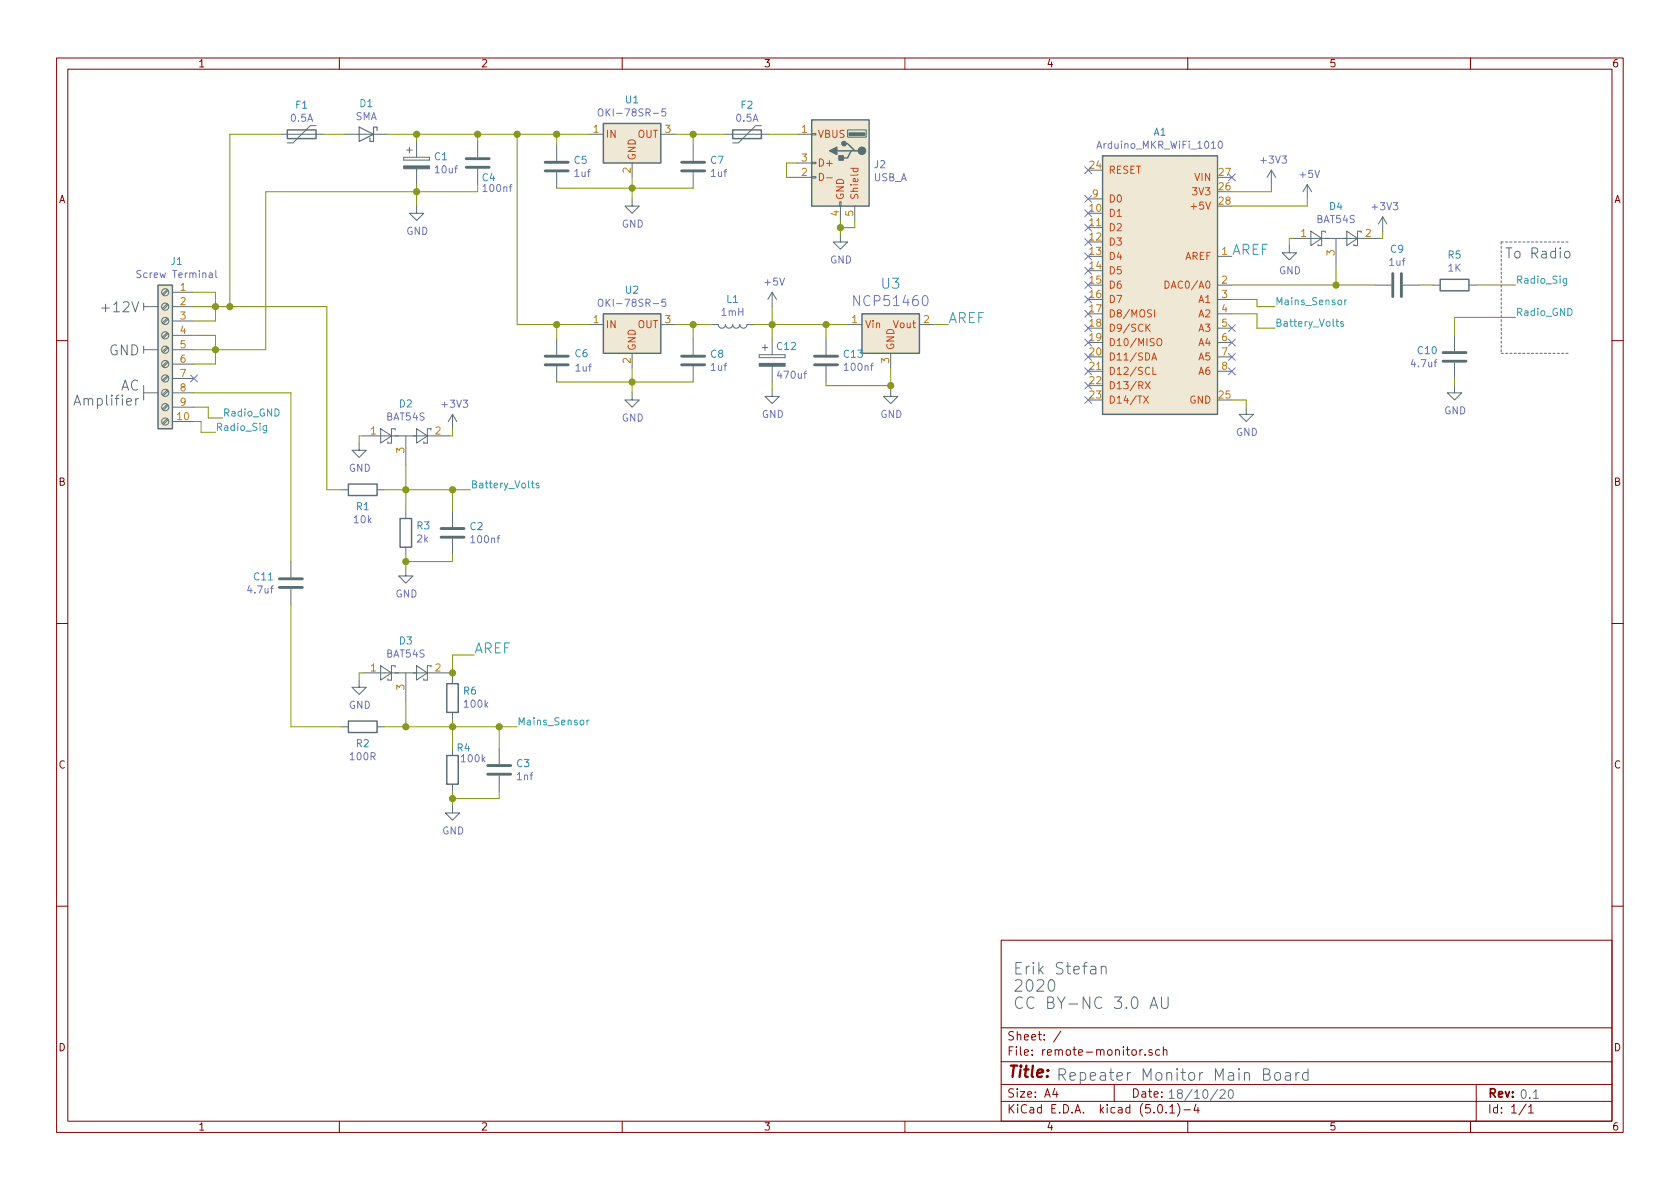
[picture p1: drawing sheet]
EESchema Schematic File Version 4
LIBS:remote-monitor-cache
EELAYER 26 0
EELAYER END
$Descr A4 11693 8268
encoding utf-8
Sheet 1 1
Title ""
Date ""
Rev ""
Comp ""
Comment1 ""
Comment2 ""
Comment3 ""
Comment4 ""
$EndDescr
$Comp
L Device:D_Schottky D1
U 1 1
P 2550 925
F 0 "D1" H 2550 1141 50  0000 C CNN
F 1 "SMA" H 2550 1050 50  0000 C CNN
F 2 "Diode_SMD:D_SMA" H 2550 925 50  0001 C CNN
F 3 "~" H 2550 925 50  0001 C CNN
	1    2550 925 
	-1   0    0    -1  
$EndComp
$Comp
L Device:R R1
U 1 1
P 2525 3400
F 0 "R1" V 2640 3400 50  0000 C CNN
F 1 "10k" V 2731 3400 50  0000 C CNN
F 2 "Resistor_SMD:R_1206_3216Metric" V 2455 3400 50  0001 C CNN
F 3 "~" H 2525 3400 50  0001 C CNN
	1    2525 3400
	0    1    1    0   
$EndComp
$Comp
L Device:CP C1
U 1 1
P 2900 1125
F 0 "C1" H 3018 1171 50  0000 L CNN
F 1 "10uf" H 3018 1080 50  0000 L CNN
F 2 "Capacitor_SMD:CP_Elec_5x4.5" H 2938 975 50  0001 C CNN
F 3 "~" H 2900 1125 50  0001 C CNN
	1    2900 1125
	1    0    0    -1  
$EndComp
$Comp
L power:GND #PWR05
U 1 1
P 2900 1425
F 0 "#PWR05" H 2900 1175 50  0001 C CNN
F 1 "GND" H 2905 1252 50  0000 C CNN
F 2 "" H 2900 1425 50  0001 C CNN
F 3 "" H 2900 1425 50  0001 C CNN
	1    2900 1425
	1    0    0    -1  
$EndComp
Wire Wire Line
	2900 1275 2900 1325
Wire Wire Line
	2700 925  2900 925 
Wire Wire Line
	2900 975  2900 925 
$Comp
L power:GND #PWR09
U 1 1
P 4400 2725
F 0 "#PWR09" H 4400 2475 50  0001 C CNN
F 1 "GND" H 4405 2552 50  0000 C CNN
F 2 "" H 4400 2725 50  0001 C CNN
F 3 "" H 4400 2725 50  0001 C CNN
	1    4400 2725
	1    0    0    -1  
$EndComp
Connection ~ 2825 3400
Wire Wire Line
	2825 3400 3150 3400
$Comp
L Device:R R3
U 1 1
P 2825 3700
F 0 "R3" H 2755 3654 50  0000 R CNN
F 1 "2k" H 2755 3745 50  0000 R CNN
F 2 "Resistor_SMD:R_1206_3216Metric" V 2755 3700 50  0001 C CNN
F 3 "~" H 2825 3700 50  0001 C CNN
	1    2825 3700
	-1   0    0    1   
$EndComp
Wire Wire Line
	2825 3400 2825 3550
Wire Wire Line
	2675 3400 2825 3400
$Comp
L power:GND #PWR03
U 1 1
P 2825 3950
F 0 "#PWR03" H 2825 3700 50  0001 C CNN
F 1 "GND" H 2830 3777 50  0000 C CNN
F 2 "" H 2825 3950 50  0001 C CNN
F 3 "" H 2825 3950 50  0001 C CNN
	1    2825 3950
	1    0    0    -1  
$EndComp
Wire Wire Line
	2825 3850 2825 3900
$Comp
L Device:C C2
U 1 1
P 3150 3700
F 0 "C2" H 3265 3746 50  0000 L CNN
F 1 "100nf" H 3265 3655 50  0000 L CNN
F 2 "Capacitor_SMD:C_1206_3216Metric" H 3188 3550 50  0001 C CNN
F 3 "~" H 3150 3700 50  0001 C CNN
	1    3150 3700
	1    0    0    -1  
$EndComp
Wire Wire Line
	3150 3400 3150 3550
Connection ~ 3150 3400
Wire Wire Line
	3150 3400 3275 3400
Wire Wire Line
	3150 3850 3150 3900
Wire Wire Line
	3150 3900 2825 3900
Connection ~ 2825 3900
Wire Wire Line
	2825 3900 2825 3950
Text Label 3275 3400 0    50   ~ 0
Battery_Volts
Text Label 3600 5050 0    50   ~ 0
Mains_Sensor
$Comp
L 1.remote-monitor:Arduino_MKR_WiFi_1010 A1
U 1 1
P 8075 1975
F 0 "A1" H 8075 3042 50  0000 C CNN
F 1 "Arduino_MKR_WiFi_1010" H 8075 2951 50  0000 C CNN
F 2 "remote-monitor:Arduino_MKR_1010" H 8075 1975 50  0001 C CNN
F 3 "" H 8075 1975 50  0001 C CNN
	1    8075 1975
	1    0    0    -1  
$EndComp
Text Label 8875 2125 0    50   ~ 0
Mains_Sensor
Text Label 8875 2275 0    50   ~ 0
Battery_Volts
Wire Wire Line
	8575 2075 8750 2075
Wire Wire Line
	8750 2075 8750 2125
Wire Wire Line
	8750 2125 8875 2125
Wire Wire Line
	8575 2175 8750 2175
Wire Wire Line
	8750 2175 8750 2275
Wire Wire Line
	8750 2275 8875 2275
$Comp
L power:GND #PWR012
U 1 1
P 8675 2825
F 0 "#PWR012" H 8675 2575 50  0001 C CNN
F 1 "GND" H 8680 2652 50  0000 C CNN
F 2 "" H 8675 2825 50  0001 C CNN
F 3 "" H 8675 2825 50  0001 C CNN
	1    8675 2825
	1    0    0    -1  
$EndComp
$Comp
L power:+5V #PWR015
U 1 1
P 9100 1375
F 0 "#PWR015" H 9100 1225 50  0001 C CNN
F 1 "+5V" H 9115 1548 50  0000 C CNN
F 2 "" H 9100 1375 50  0001 C CNN
F 3 "" H 9100 1375 50  0001 C CNN
	1    9100 1375
	1    0    0    -1  
$EndComp
Wire Wire Line
	9100 1425 9100 1375
Wire Wire Line
	8575 2775 8675 2775
Wire Wire Line
	8675 2775 8675 2825
Connection ~ 2900 1325
Wire Wire Line
	2900 1325 2900 1425
$Comp
L power:+3V3 #PWR06
U 1 1
P 3150 2975
F 0 "#PWR06" H 3150 2825 50  0001 C CNN
F 1 "+3V3" H 3165 3148 50  0000 C CNN
F 2 "" H 3150 2975 50  0001 C CNN
F 3 "" H 3150 2975 50  0001 C CNN
	1    3150 2975
	1    0    0    -1  
$EndComp
$Comp
L power:GND #PWR08
U 1 1
P 4400 1375
F 0 "#PWR08" H 4400 1125 50  0001 C CNN
F 1 "GND" H 4405 1202 50  0000 C CNN
F 2 "" H 4400 1375 50  0001 C CNN
F 3 "" H 4400 1375 50  0001 C CNN
	1    4400 1375
	1    0    0    -1  
$EndComp
$Comp
L Connector:USB_A J2
U 1 1
P 5850 1125
F 0 "J2" H 5620 1116 50  0000 R CNN
F 1 "USB_A" H 5620 1025 50  0000 R CNN
F 2 "remote-monitor:USB_A_Molex_105057_Vertical" H 6000 1075 50  0001 C CNN
F 3 " ~" H 6000 1075 50  0001 C CNN
	1    5850 1125
	-1   0    0    -1  
$EndComp
$Comp
L Device:Polyfuse F2
U 1 1
P 5200 925
F 0 "F2" V 4995 925 50  0000 C CNN
F 1 "0.5A" V 5086 925 50  0000 C CNN
F 2 "Fuse:Fuse_1812_4532Metric" H 5250 725 50  0001 L CNN
F 3 "~" H 5200 925 50  0001 C CNN
	1    5200 925 
	0    1    1    0   
$EndComp
$Comp
L Device:Polyfuse F1
U 1 1
P 2100 925
F 0 "F1" V 1895 925 50  0000 C CNN
F 1 "0.5A" V 1986 925 50  0000 C CNN
F 2 "Fuse:Fuse_1812_4532Metric" H 2150 725 50  0001 L CNN
F 3 "~" H 2100 925 50  0001 C CNN
	1    2100 925 
	0    1    1    0   
$EndComp
Wire Wire Line
	5550 1125 5475 1125
Wire Wire Line
	5475 1125 5475 1225
Wire Wire Line
	5475 1225 5550 1225
$Comp
L power:GND #PWR011
U 1 1
P 5850 1625
F 0 "#PWR011" H 5850 1375 50  0001 C CNN
F 1 "GND" H 5855 1452 50  0000 C CNN
F 2 "" H 5850 1625 50  0001 C CNN
F 3 "" H 5850 1625 50  0001 C CNN
	1    5850 1625
	1    0    0    -1  
$EndComp
Wire Wire Line
	5850 1525 5850 1575
Wire Wire Line
	5950 1525 5950 1575
Wire Wire Line
	5950 1575 5850 1575
Connection ~ 5850 1575
Wire Wire Line
	5850 1575 5850 1625
NoConn ~ 8575 1225
NoConn ~ 8575 2275
NoConn ~ 8575 2375
NoConn ~ 8575 2475
NoConn ~ 8575 2575
NoConn ~ 7575 2775
NoConn ~ 7575 2675
NoConn ~ 7575 2575
NoConn ~ 7575 2475
NoConn ~ 7575 2375
NoConn ~ 7575 2275
NoConn ~ 7575 2175
NoConn ~ 7575 1875
NoConn ~ 7575 1775
NoConn ~ 7575 1675
NoConn ~ 7575 1575
NoConn ~ 7575 1475
NoConn ~ 7575 1375
NoConn ~ 7575 1175
$Comp
L Device:C C9
U 1 1
P 9725 1975
F 0 "C9" V 9473 1975 50  0000 C CNN
F 1 "1uf" V 9564 1975 50  0000 C CNN
F 2 "Capacitor_SMD:C_1206_3216Metric" H 9763 1825 50  0001 C CNN
F 3 "~" H 9725 1975 50  0001 C CNN
	1    9725 1975
	0    1    1    0   
$EndComp
$Comp
L Device:R R5
U 1 1
P 10125 1975
F 0 "R5" V 10332 1975 50  0000 C CNN
F 1 "1K" V 10241 1975 50  0000 C CNN
F 2 "Resistor_SMD:R_1206_3216Metric" V 10055 1975 50  0001 C CNN
F 3 "~" H 10125 1975 50  0001 C CNN
	1    10125 1975
	0    -1   -1   0   
$EndComp
Wire Wire Line
	8575 1975 9300 1975
Wire Wire Line
	9875 1975 9975 1975
Text Label 10550 1975 0    50   ~ 0
Radio_Sig
Wire Wire Line
	8575 1425 9100 1425
$Comp
L power:+3V3 #PWR013
U 1 1
P 8850 1275
F 0 "#PWR013" H 8850 1125 50  0001 C CNN
F 1 "+3V3" H 8865 1448 50  0000 C CNN
F 2 "" H 8850 1275 50  0001 C CNN
F 3 "" H 8850 1275 50  0001 C CNN
	1    8850 1275
	1    0    0    -1  
$EndComp
Wire Wire Line
	8575 1325 8850 1325
Wire Wire Line
	8850 1325 8850 1275
Wire Wire Line
	2900 925  3325 925 
Connection ~ 2900 925 
$Comp
L Device:C C4
U 1 1
P 3325 1125
F 0 "C4" H 3350 1025 50  0000 L CNN
F 1 "100nf" H 3350 950 50  0000 L CNN
F 2 "Capacitor_SMD:C_1206_3216Metric" H 3363 975 50  0001 C CNN
F 3 "~" H 3325 1125 50  0001 C CNN
	1    3325 1125
	1    0    0    -1  
$EndComp
Wire Wire Line
	3325 925  3325 975 
Connection ~ 3325 925 
Wire Wire Line
	3325 925  3600 925 
Wire Wire Line
	3325 1275 3325 1325
Wire Wire Line
	3325 1325 2900 1325
$Comp
L 1.remote-monitor:OKI-78SR-5 U2
U 1 1
P 4400 2300
F 0 "U2" H 4400 2592 50  0000 C CNN
F 1 "OKI-78SR-5" H 4400 2501 50  0000 C CNN
F 2 "Converter_DCDC:Converter_DCDC_muRata_OKI-78SR_Vertical" H 5550 2100 50  0001 C CNN
F 3 "" H 4400 2350 50  0001 C CNN
	1    4400 2300
	1    0    0    -1  
$EndComp
$Comp
L 1.remote-monitor:OKI-78SR-5 U1
U 1 1
P 4400 975
F 0 "U1" H 4400 1267 50  0000 C CNN
F 1 "OKI-78SR-5" H 4400 1176 50  0000 C CNN
F 2 "Converter_DCDC:Converter_DCDC_muRata_OKI-78SR_Vertical" H 5550 775 50  0001 C CNN
F 3 "" H 4400 1025 50  0001 C CNN
	1    4400 975 
	1    0    0    -1  
$EndComp
$Comp
L Connector:Screw_Terminal_01x10 J1
U 1 1
P 1150 2425
F 0 "J1" H 1070 3042 50  0000 C CNN
F 1 "Screw Terminal" H 1070 2951 50  0000 C CNN
F 2 "remote-monitor:Screw_Terminal_1x10" H 1150 2425 50  0001 C CNN
F 3 "~" H 1150 2425 50  0001 C CNN
	1    1150 2425
	-1   0    0    -1  
$EndComp
Text Label 1500 3000 0    50   ~ 0
Radio_Sig
Wire Wire Line
	3600 925  3600 2250
Wire Wire Line
	3600 2250 3875 2250
Wire Wire Line
	4700 2250 4825 2250
Wire Wire Line
	3600 925  3875 925 
Connection ~ 3600 925 
Wire Wire Line
	4700 925  4825 925 
$Comp
L Device:C C5
U 1 1
P 3875 1150
F 0 "C5" H 3990 1196 50  0000 L CNN
F 1 "1uf" H 3990 1105 50  0000 L CNN
F 2 "Capacitor_SMD:C_1206_3216Metric" H 3913 1000 50  0001 C CNN
F 3 "~" H 3875 1150 50  0001 C CNN
	1    3875 1150
	1    0    0    -1  
$EndComp
$Comp
L Device:C C6
U 1 1
P 3875 2500
F 0 "C6" H 4100 2550 50  0000 R CNN
F 1 "1uf" H 4125 2450 50  0000 R CNN
F 2 "Capacitor_SMD:C_1206_3216Metric" H 3913 2350 50  0001 C CNN
F 3 "~" H 3875 2500 50  0001 C CNN
	1    3875 2500
	1    0    0    -1  
$EndComp
$Comp
L Device:C C7
U 1 1
P 4825 1150
F 0 "C7" H 4940 1196 50  0000 L CNN
F 1 "1uf" H 4940 1105 50  0000 L CNN
F 2 "Capacitor_SMD:C_1206_3216Metric" H 4863 1000 50  0001 C CNN
F 3 "~" H 4825 1150 50  0001 C CNN
	1    4825 1150
	1    0    0    -1  
$EndComp
$Comp
L Device:C C8
U 1 1
P 4825 2500
F 0 "C8" H 4940 2546 50  0000 L CNN
F 1 "1uf" H 4940 2455 50  0000 L CNN
F 2 "Capacitor_SMD:C_1206_3216Metric" H 4863 2350 50  0001 C CNN
F 3 "~" H 4825 2500 50  0001 C CNN
	1    4825 2500
	1    0    0    -1  
$EndComp
Wire Wire Line
	3875 2650 4400 2650
Wire Wire Line
	4400 2550 4400 2650
Connection ~ 4400 2650
Wire Wire Line
	4400 2650 4825 2650
Wire Wire Line
	3875 1300 4400 1300
Wire Wire Line
	4400 1225 4400 1300
Connection ~ 4400 1300
Wire Wire Line
	4400 1300 4825 1300
Wire Wire Line
	4400 1300 4400 1375
Wire Wire Line
	4400 2650 4400 2725
Wire Wire Line
	3875 1000 3875 925 
Connection ~ 3875 925 
Wire Wire Line
	3875 925  4100 925 
Wire Wire Line
	4825 1000 4825 925 
Wire Wire Line
	4825 2350 4825 2250
Wire Wire Line
	3875 2350 3875 2250
Connection ~ 3875 2250
Wire Wire Line
	3875 2250 4100 2250
Text Notes 10575 7650 0    60   ~ 0
0.1
Text Notes 7350 7525 0    80   ~ 0
Repeater Monitor Main Board
Text Notes 7050 7025 0    80   ~ 0
Erik Stefan\n2020\nCC BY-NC 3.0 AU
Text Notes 8125 7650 0    60   ~ 0
18/10/20
Wire Wire Line
	1350 2025 1500 2025
Wire Wire Line
	1500 2025 1500 2125
Wire Wire Line
	1500 2225 1350 2225
Wire Wire Line
	1350 2325 1500 2325
Wire Wire Line
	1500 2325 1500 2425
Wire Wire Line
	1500 2525 1350 2525
Wire Wire Line
	1350 2125 1500 2125
Connection ~ 1500 2125
Wire Wire Line
	1500 2125 1500 2225
Wire Wire Line
	1350 2425 1500 2425
Connection ~ 1500 2425
Wire Wire Line
	1500 2425 1500 2525
Wire Wire Line
	1850 2425 1850 1325
Wire Wire Line
	1500 2425 1850 2425
$Comp
L Diode:BAT54S D2
U 1 1
P 2825 3025
F 0 "D2" H 2825 3250 50  0000 C CNN
F 1 "BAT54S" H 2825 3159 50  0000 C CNN
F 2 "Package_TO_SOT_SMD:SOT-23" H 2900 3150 50  0001 L CNN
F 3 "https://www.diodes.com/assets/Datasheets/ds11005.pdf" H 2705 3025 50  0001 C CNN
	1    2825 3025
	1    0    0    -1  
$EndComp
Wire Wire Line
	2825 3225 2825 3400
$Comp
L power:GND #PWR01
U 1 1
P 2500 3075
F 0 "#PWR01" H 2500 2825 50  0001 C CNN
F 1 "GND" H 2505 2902 50  0000 C CNN
F 2 "" H 2500 3075 50  0001 C CNN
F 3 "" H 2500 3075 50  0001 C CNN
	1    2500 3075
	1    0    0    -1  
$EndComp
Wire Wire Line
	3125 3025 3150 3025
Wire Wire Line
	3150 3025 3150 2975
Wire Wire Line
	2525 3025 2500 3025
Wire Wire Line
	2500 3025 2500 3075
$Comp
L Device:R R2
U 1 1
P 2525 5050
F 0 "R2" V 2640 5050 50  0000 C CNN
F 1 "100R" V 2731 5050 50  0000 C CNN
F 2 "Resistor_SMD:R_1206_3216Metric" V 2455 5050 50  0001 C CNN
F 3 "~" H 2525 5050 50  0001 C CNN
	1    2525 5050
	0    1    1    0   
$EndComp
Connection ~ 2825 5050
Wire Wire Line
	2825 5050 3150 5050
$Comp
L Device:R R4
U 1 1
P 3150 5350
F 0 "R4" H 3125 5200 50  0000 R CNN
F 1 "100k" H 3100 5275 50  0000 R CNN
F 2 "Resistor_SMD:R_1206_3216Metric" V 3080 5350 50  0001 C CNN
F 3 "~" H 3150 5350 50  0001 C CNN
	1    3150 5350
	-1   0    0    1   
$EndComp
Wire Wire Line
	3150 5050 3150 5200
Wire Wire Line
	2675 5050 2825 5050
$Comp
L power:GND #PWR04
U 1 1
P 3150 5600
F 0 "#PWR04" H 3150 5350 50  0001 C CNN
F 1 "GND" H 3155 5427 50  0000 C CNN
F 2 "" H 3150 5600 50  0001 C CNN
F 3 "" H 3150 5600 50  0001 C CNN
	1    3150 5600
	1    0    0    -1  
$EndComp
Wire Wire Line
	3150 5500 3150 5550
$Comp
L Device:C C3
U 1 1
P 3475 5350
F 0 "C3" H 3590 5396 50  0000 L CNN
F 1 "1nf" H 3590 5305 50  0000 L CNN
F 2 "Capacitor_SMD:C_1206_3216Metric" H 3513 5200 50  0001 C CNN
F 3 "~" H 3475 5350 50  0001 C CNN
	1    3475 5350
	1    0    0    -1  
$EndComp
Wire Wire Line
	3475 5050 3475 5200
Connection ~ 3150 5050
Wire Wire Line
	3475 5500 3475 5550
Wire Wire Line
	3475 5550 3150 5550
Connection ~ 3150 5550
Wire Wire Line
	3150 5550 3150 5600
$Comp
L Diode:BAT54S D3
U 1 1
P 2825 4675
F 0 "D3" H 2825 4900 50  0000 C CNN
F 1 "BAT54S" H 2825 4809 50  0000 C CNN
F 2 "Package_TO_SOT_SMD:SOT-23" H 2900 4800 50  0001 L CNN
F 3 "https://www.diodes.com/assets/Datasheets/ds11005.pdf" H 2705 4675 50  0001 C CNN
	1    2825 4675
	1    0    0    -1  
$EndComp
Wire Wire Line
	2825 4875 2825 5050
$Comp
L power:GND #PWR02
U 1 1
P 2500 4725
F 0 "#PWR02" H 2500 4475 50  0001 C CNN
F 1 "GND" H 2505 4552 50  0000 C CNN
F 2 "" H 2500 4725 50  0001 C CNN
F 3 "" H 2500 4725 50  0001 C CNN
	1    2500 4725
	1    0    0    -1  
$EndComp
Wire Wire Line
	3125 4675 3150 4675
$Comp
L power:+3V3 #PWR016
U 1 1
P 9625 1600
F 0 "#PWR016" H 9625 1450 50  0001 C CNN
F 1 "+3V3" H 9640 1773 50  0000 C CNN
F 2 "" H 9625 1600 50  0001 C CNN
F 3 "" H 9625 1600 50  0001 C CNN
	1    9625 1600
	1    0    0    -1  
$EndComp
$Comp
L Diode:BAT54S D4
U 1 1
P 9300 1650
F 0 "D4" H 9300 1875 50  0000 C CNN
F 1 "BAT54S" H 9300 1784 50  0000 C CNN
F 2 "Package_TO_SOT_SMD:SOT-23" H 9375 1775 50  0001 L CNN
F 3 "https://www.diodes.com/assets/Datasheets/ds11005.pdf" H 9180 1650 50  0001 C CNN
	1    9300 1650
	1    0    0    -1  
$EndComp
$Comp
L power:GND #PWR014
U 1 1
P 8975 1700
F 0 "#PWR014" H 8975 1450 50  0001 C CNN
F 1 "GND" H 8980 1527 50  0000 C CNN
F 2 "" H 8975 1700 50  0001 C CNN
F 3 "" H 8975 1700 50  0001 C CNN
	1    8975 1700
	1    0    0    -1  
$EndComp
Wire Wire Line
	9600 1650 9625 1650
Wire Wire Line
	9625 1650 9625 1600
Wire Wire Line
	9000 1650 8975 1650
Wire Wire Line
	8975 1650 8975 1700
Wire Wire Line
	9300 1850 9300 1975
Connection ~ 9300 1975
Wire Wire Line
	9300 1975 9575 1975
Wire Wire Line
	2275 2125 2275 3400
Wire Wire Line
	2275 3400 2375 3400
Wire Wire Line
	1350 2725 2025 2725
Wire Wire Line
	2025 2725 2025 3900
Wire Wire Line
	2025 5050 2375 5050
Wire Wire Line
	2525 4675 2500 4675
Wire Wire Line
	2500 4675 2500 4725
NoConn ~ 1350 2625
Wire Wire Line
	2250 925  2400 925 
Wire Wire Line
	4825 925  5050 925 
Connection ~ 4825 925 
Wire Wire Line
	5350 925  5550 925 
Text Notes 975  2175 2    70   ~ 0
+12V
Text Notes 975  2475 2    70   ~ 0
GND
Text Notes 975  2825 2    70   ~ 0
AC\nAmplifier
$Comp
L Device:C C10
U 1 1
P 10125 2475
F 0 "C10" H 10011 2521 50  0000 R CNN
F 1 "4.7uf" H 10011 2430 50  0000 R CNN
F 2 "Capacitor_SMD:C_1206_3216Metric" H 10163 2325 50  0001 C CNN
F 3 "~" H 10125 2475 50  0001 C CNN
	1    10125 2475
	1    0    0    -1  
$EndComp
$Comp
L power:GND #PWR010
U 1 1
P 10125 2675
F 0 "#PWR010" H 10125 2425 50  0001 C CNN
F 1 "GND" H 10130 2502 50  0000 C CNN
F 2 "" H 10125 2675 50  0001 C CNN
F 3 "" H 10125 2675 50  0001 C CNN
	1    10125 2675
	1    0    0    -1  
$EndComp
Wire Wire Line
	10125 2625 10125 2675
$Comp
L Device:CP C12
U 1 1
P 5375 2500
F 0 "C12" H 5400 2600 50  0000 L CNN
F 1 "470uf" H 5400 2400 50  0000 L CNN
F 2 "Capacitor_SMD:CP_Elec_8x10.5" H 5413 2350 50  0001 C CNN
F 3 "~" H 5375 2500 50  0001 C CNN
	1    5375 2500
	1    0    0    -1  
$EndComp
$Comp
L Device:L L1
U 1 1
P 5100 2250
F 0 "L1" V 4922 2250 50  0000 C CNN
F 1 "1mH" V 5013 2250 50  0000 C CNN
F 2 "Inductor_SMD:L_6.3x6.3_H3" H 5100 2250 50  0001 C CNN
F 3 "~" H 5100 2250 50  0001 C CNN
	1    5100 2250
	0    1    1    0   
$EndComp
$Comp
L 1.remote-monitor:NCP51460 U3
U 1 1
P 6200 2250
F 0 "U3" H 6200 2537 70  0000 C CNN
F 1 "NCP51460" H 6200 2416 70  0000 C CNN
F 2 "Package_TO_SOT_SMD:SOT-23" H 6800 1800 70  0001 C CNN
F 3 "" V 6150 2450 70  0001 C CNN
	1    6200 2250
	1    0    0    -1  
$EndComp
$Comp
L power:GND #PWR018
U 1 1
P 6200 2700
F 0 "#PWR018" H 6200 2450 50  0001 C CNN
F 1 "GND" H 6205 2527 50  0000 C CNN
F 2 "" H 6200 2700 50  0001 C CNN
F 3 "" H 6200 2700 50  0001 C CNN
	1    6200 2700
	1    0    0    -1  
$EndComp
$Comp
L Device:C C13
U 1 1
P 5750 2500
F 0 "C13" H 5865 2546 50  0000 L CNN
F 1 "100nf" H 5865 2455 50  0000 L CNN
F 2 "Capacitor_SMD:C_1206_3216Metric" H 5788 2350 50  0001 C CNN
F 3 "~" H 5750 2500 50  0001 C CNN
	1    5750 2500
	1    0    0    -1  
$EndComp
Wire Wire Line
	5900 2250 5750 2250
Wire Wire Line
	5750 2250 5750 2350
Connection ~ 5750 2250
Wire Wire Line
	4825 2250 4950 2250
Connection ~ 4825 2250
Wire Wire Line
	5250 2250 5375 2250
Wire Wire Line
	5375 2250 5375 2350
Connection ~ 5375 2250
Wire Wire Line
	5375 2250 5750 2250
$Comp
L power:GND #PWR017
U 1 1
P 5375 2700
F 0 "#PWR017" H 5375 2450 50  0001 C CNN
F 1 "GND" H 5380 2527 50  0000 C CNN
F 2 "" H 5375 2700 50  0001 C CNN
F 3 "" H 5375 2700 50  0001 C CNN
	1    5375 2700
	1    0    0    -1  
$EndComp
Wire Wire Line
	5375 2650 5375 2700
Wire Wire Line
	5750 2650 5750 2675
Wire Wire Line
	5750 2675 6200 2675
Wire Wire Line
	6200 2550 6200 2675
Wire Wire Line
	6200 2675 6200 2700
Connection ~ 6200 2675
Text Label 8575 1775 0    70   ~ 0
AREF
Wire Wire Line
	6500 2250 6600 2250
Text Label 6600 2250 0    70   ~ 0
AREF
$Comp
L Device:R R6
U 1 1
P 3150 4850
F 0 "R6" H 3080 4804 50  0000 R CNN
F 1 "100k" H 3080 4895 50  0000 R CNN
F 2 "Resistor_SMD:R_1206_3216Metric" V 3080 4850 50  0001 C CNN
F 3 "~" H 3150 4850 50  0001 C CNN
	1    3150 4850
	-1   0    0    1   
$EndComp
Wire Wire Line
	3150 5050 3475 5050
Connection ~ 3475 5050
Wire Wire Line
	3475 5050 3600 5050
Wire Wire Line
	3150 5000 3150 5050
Wire Wire Line
	3150 4700 3150 4675
Connection ~ 3150 4675
Wire Wire Line
	10275 1975 10550 1975
$Comp
L Device:C C11
U 1 1
P 2025 4050
F 0 "C11" H 1911 4096 50  0000 R CNN
F 1 "4.7uf" H 1911 4005 50  0000 R CNN
F 2 "Capacitor_SMD:C_1206_3216Metric" H 2063 3900 50  0001 C CNN
F 3 "~" H 2025 4050 50  0001 C CNN
	1    2025 4050
	1    0    0    -1  
$EndComp
Wire Wire Line
	2025 4200 2025 5050
NoConn ~ 7575 1975
NoConn ~ 7575 2075
Text Label 3300 4550 0    70   ~ 0
AREF
Wire Wire Line
	3150 4550 3300 4550
Wire Wire Line
	3150 4550 3150 4675
Wire Wire Line
	5375 2250 5375 2125
$Comp
L power:+5V #PWR0101
U 1 1
P 5375 2125
F 0 "#PWR0101" H 5375 1975 50  0001 C CNN
F 1 "+5V" H 5390 2298 50  0000 C CNN
F 2 "" H 5375 2125 50  0001 C CNN
F 3 "" H 5375 2125 50  0001 C CNN
	1    5375 2125
	1    0    0    -1  
$EndComp
Text Label 10550 2200 0    50   ~ 0
Radio_GND
Text Label 1550 2900 0    50   ~ 0
Radio_GND
Wire Wire Line
	10125 2200 10125 2325
Wire Wire Line
	10125 2200 10550 2200
Wire Wire Line
	1350 2925 1400 2925
Wire Wire Line
	1350 2825 1450 2825
Wire Wire Line
	1450 2825 1450 2900
Wire Wire Line
	1450 2900 1550 2900
Wire Wire Line
	1400 2925 1400 3000
Wire Wire Line
	1400 3000 1500 3000
Connection ~ 1600 2125
Wire Wire Line
	1600 2125 2275 2125
Wire Wire Line
	1500 2125 1600 2125
Wire Wire Line
	1600 2125 1600 925 
Wire Notes Line style solid
	1100 2725 1000 2725
Wire Notes Line style solid
	1100 2425 1000 2425
Wire Notes Line style solid
	1100 2125 1000 2125
Wire Notes Line style solid
	1000 2150 1000 2100
Wire Notes Line style solid
	1000 2400 1000 2450
Wire Notes Line style solid
	1000 2675 1000 2775
Wire Wire Line
	1600 925  1950 925 
Wire Wire Line
	1850 1325 2900 1325
Text Notes 10475 1800 0    70   ~ 0
To Radio
Wire Notes Line
	10450 1675 10925 1675
Wire Notes Line
	10450 1675 10450 2450
Wire Notes Line
	10450 2450 10925 2450
$EndSCHEMATC
